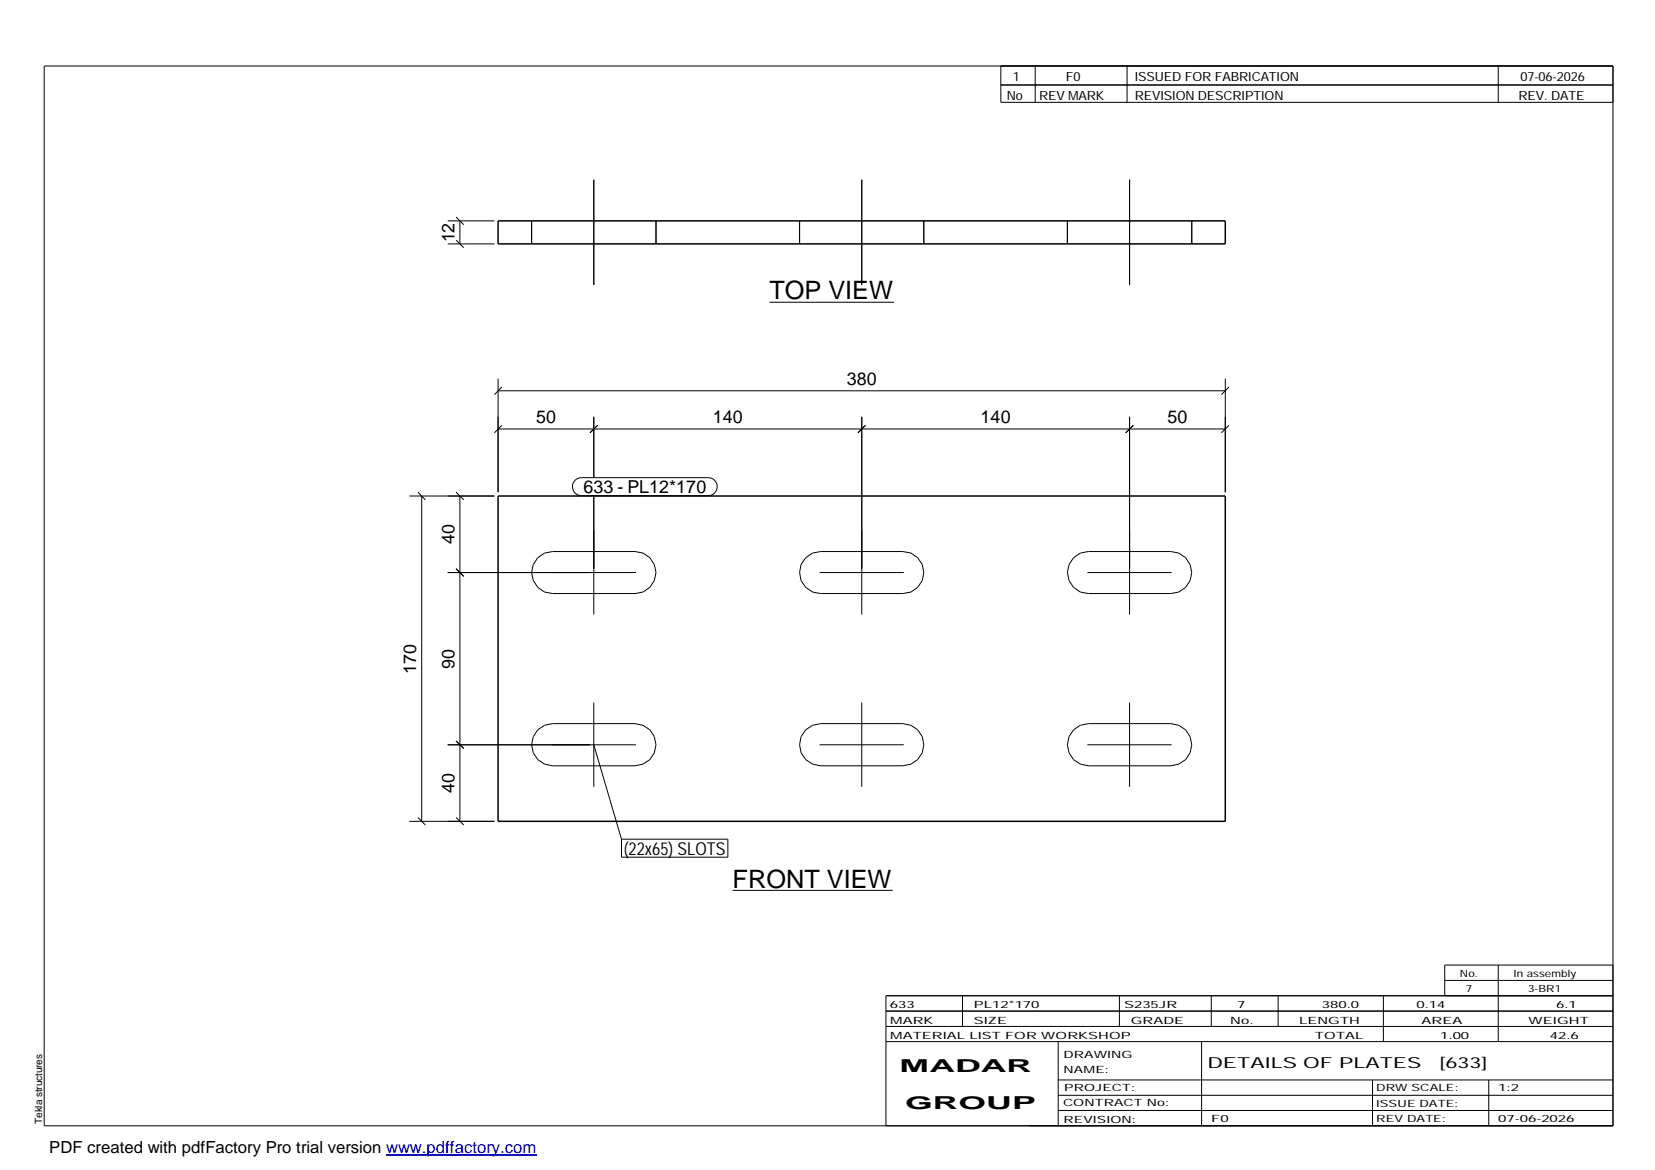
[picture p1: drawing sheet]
<svg xmlns="http://www.w3.org/2000/svg" width="420mm" height="297mm" viewBox="0 0 420 297" stroke-linecap="round" stroke-linejoin="round" font-family="sans-serif">
<g fill="none" stroke="#000" stroke-width=".25">
<path d="M11.2 16.7h398.3v269.1h-398.3zM254.1 16.7v9.3h155.4M262.8 16.7v9.3M286.1 16.7v9.3M380.4 16.7v9.3M254.1 21.6h155.4M113.7 56.1h11.8M115.8 55.1l1.9 2M116.8 56.1v5.8M135 56.1v5.8M150.7 45.6v26.7M166.5 56.1v5.8"/>
<path d="M203 56.1v5.8M218.8 45.6v26.7M234.5 56.1v5.8M271 56.1v5.8M286.8 45.6v26.7M302.6 56.1v5.8M113.7 61.9h11.8M115.8 60.9l1.9 2M195.3 76.7h31.7M126.4 99.2h184.7M126.4 96.1v28.9M127.4 98.2l-1.9 2"/>
<path d="M311.1 96.1v28.9M312 98.2l-1.9 2M126.4 108.9h184.7M127.4 108l-1.9 1.9M150.7 105.8v15.5M151.7 108l-1.9 1.9M218.8 105.8v50.2M219.7 108l-1.9 1.9M286.8 105.8v50.2M287.7 108l-1.9 1.9M312 108l-1.9 1.9M103.9 125.9h21.6"/>
<path d="M106.1 125l1.9 1.9M107.1 125.9v82.6M115.8 125l1.9 1.9M116.8 125.9v82.6M146 121.9l.7-.5 .9-.1h32.2a2.29 2.29 0 0 1 2.3 2.3 2.29 2.29 0 0 1-2.3 2.2h-32.2a2.31 2.31 0 0 1-2.1-1.4 2.31 2.31 0 0 1 .5-2.5zM150.7 125.8v30.2M113.7 145.4h47.8M115.8 144.4l1.9 1.9M136.5 141.6l1.8-1.2 2-.4h20.9a5.3 5.3 0 0 1 5.3 5.4 5.3 5.3 0 0 1-5.3 5.3h-20.9a5.3 5.3 0 0 1-4.9-3.3 5.3 5.3 0 0 1 1.1-5.8zM204.6 141.6l1.7-1.2 2-.4h20.9a5.3 5.3 0 0 1 5.3 5.4 5.3 5.3 0 0 1-5.3 5.3h-20.9a5.3 5.3 0 0 1-4.9-3.3 5.3 5.3 0 0 1 1.2-5.8zM208.1 145.4h21.3M272.5 141.6l1.8-1.2 2-.4h20.9a5.3 5.3 0 0 1 5.4 5.4 5.3 5.3 0 0 1-5.4 5.3h-20.9a5.3 5.3 0 0 1-4.9-3.3 5.3 5.3 0 0 1 1.1-5.8z"/>
<path d="M276.1 145.4h21.3M150.7 178.4v21.4M218.8 178.4v21.4M286.8 178.4v21.4M113.7 189.1h47.8M115.8 188.1l1.9 1.9M136.5 185.3l1.8-1.2 2-.4h20.9a5.4 5.4 0 0 1 5.3 5.4 5.4 5.4 0 0 1-5.3 5.3h-20.9a5.4 5.4 0 0 1-4.9-3.3 5.4 5.4 0 0 1 1.1-5.8zM150.7 189.1l7.1 23.9M204.6 185.3l1.7-1.2 2-.4h20.9a5.4 5.4 0 0 1 5.3 5.4 5.4 5.4 0 0 1-5.3 5.3h-20.9a5.3 5.3 0 0 1-4.9-3.3 5.3 5.3 0 0 1 1.2-5.8zM208.1 189.1h21.3M272.5 185.3l1.8-1.2 2-.4h20.9a5.4 5.4 0 0 1 5.4 5.4 5.4 5.4 0 0 1-5.4 5.3h-20.9a5.4 5.4 0 0 1-4.9-3.3 5.4 5.4 0 0 1 1.1-5.8zM276.1 189.1h21.3"/>
<path d="M103.9 208.5h21.6M106.1 207.5l1.9 2M115.8 207.5l1.9 2M157.8 213h27v4.6h-27zM186 226h40.6M224.9 256.7h184.6M244.3 252.8v7.8M284.2 252.8v7.8M307.5 252.8v7.8M324.5 252.8v7.8M351.2 252.8v11.6M366.8 248.9h42.7"/>
<path d="M380.4 245v19.4M409.5 245h-42.7v7.8M409.5 252.8h-184.6v33M224.9 264.4h184.6M224.9 260.6h184.6M268.6 264.4v21.4M268.6 274.2h140.9M268.6 278.1h140.9M305.1 264.4v21.4M348.4 274.2v11.6M378 274.2v11.6M268.6 281.9h140.9"/>
</g>
<path d="M126.4 56.1h184.7v5.8h-184.7zM126.4 125.9h184.7v82.6h-184.7z" fill="none" stroke="#000" stroke-width=".38"/>
<path d="M98 293.3h38.2" fill="none" stroke="#00f" stroke-width=".3"/>
<g font-size="6.4">
<text x="195.3" y="76">TOP VIEW</text>
<text x="186" y="225.3">FRONT VIEW</text>
</g>
<g font-size="4.5">
<text x="115.4" y="61.5" transform="rotate(-90 115.4 61.5)">12</text>
<text x="215" y="97.8">380</text>
<text x="136.1" y="107.5">50</text>
<text x="181" y="107.5">140</text>
<text x="249" y="107.5">140</text>
<text x="296.4" y="107.5">50</text>
<text x="148.2" y="125.3">633 - PL12*170</text>
<text x="115.4" y="138.2" transform="rotate(-90 115.4 138.2)">40</text>
<text x="105.7" y="171" transform="rotate(-90 105.7 171)">170</text>
<text x="115.4" y="169.7" transform="rotate(-90 115.4 169.7)">90</text>
<text x="115.4" y="201.3" transform="rotate(-90 115.4 201.3)">40</text>
<text x="158.4" y="217.1">(22x65) SLOTS</text>
<text x="228.4" y="272.3">MADAR</text>
<text x="229.8" y="281.6">GROUP</text>
</g>
<text font-size="4.2" x="12.5" y="292.7">PDF created with pdfFactory Pro trial version www.pdffactory.com</text>
<g font-size="3.9">
<text x="306.5" y="271.3">DETAILS OF PLATES</text>
<text x="365.4" y="271.3">[633]</text>
</g>
<g font-size="3.2">
<text x="257.1" y="20.5">1</text>
<text x="270.6" y="20.5">F0</text>
<text x="288.1" y="20.5">ISSUED FOR FABRICATION</text>
<text x="386" y="20.5">07-06-2026</text>
<text x="255.6" y="25.5">No</text>
<text x="263.8" y="25.5">REV MARK</text>
<text x="288.1" y="25.5">REVISION DESCRIPTION</text>
<text x="385.5" y="25.5">REV. DATE</text>
</g>
<g font-size="2.5">
<text x="370.6" y="247.9">No.</text>
<text x="372.1" y="251.8">7</text>
<text x="384.3" y="247.9">In assembly</text>
<text x="387.9" y="251.8">3-BR1</text>
<text x="225.9" y="255.9">633</text>
<text x="247.3" y="255.9">PL12*170</text>
<text x="285.4" y="255.9">S235JR</text>
<text x="314.1" y="255.9">7</text>
<text x="335.6" y="255.9">380.0</text>
<text x="359.6" y="255.9">0.14</text>
<text x="395.1" y="255.9">6.1</text>
<text x="226" y="263.7">MATERIAL LIST FOR WORKSHOP</text>
<text x="226" y="259.9">MARK</text>
<text x="247.2" y="259.9">SIZE</text>
<text x="287.1" y="259.9">GRADE</text>
<text x="312.3" y="259.9">No.</text>
<text x="329.8" y="259.9">LENGTH</text>
<text x="333.8" y="263.7">TOTAL</text>
<text x="360.9" y="259.9">AREA</text>
<text x="365.6" y="263.7">1.00</text>
<text x="388.1" y="259.9">WEIGHT</text>
<text x="393.4" y="263.7">42.6</text>
<text x="270" y="268.5">DRAWING</text>
<text x="270" y="272.5">NAME:</text>
<text x="269.9" y="280.9">CONTRACT No:</text>
<text x="270.2" y="277">PROJECT:</text>
<text x="349.4" y="277.1">DRW SCALE:</text>
<text x="349.4" y="281">ISSUE DATE:</text>
<text x="380.4" y="277.1">1:2</text>
<text x="10.7" y="285.4" transform="rotate(-90 10.7 285.4)">Tekla structures</text>
<text x="270" y="285">REVISION:</text>
<text x="307.5" y="284.8">F0</text>
<text x="349.4" y="284.8">REV DATE:</text>
<text x="380.4" y="284.8">07-06-2026</text>
</g>
</svg>
